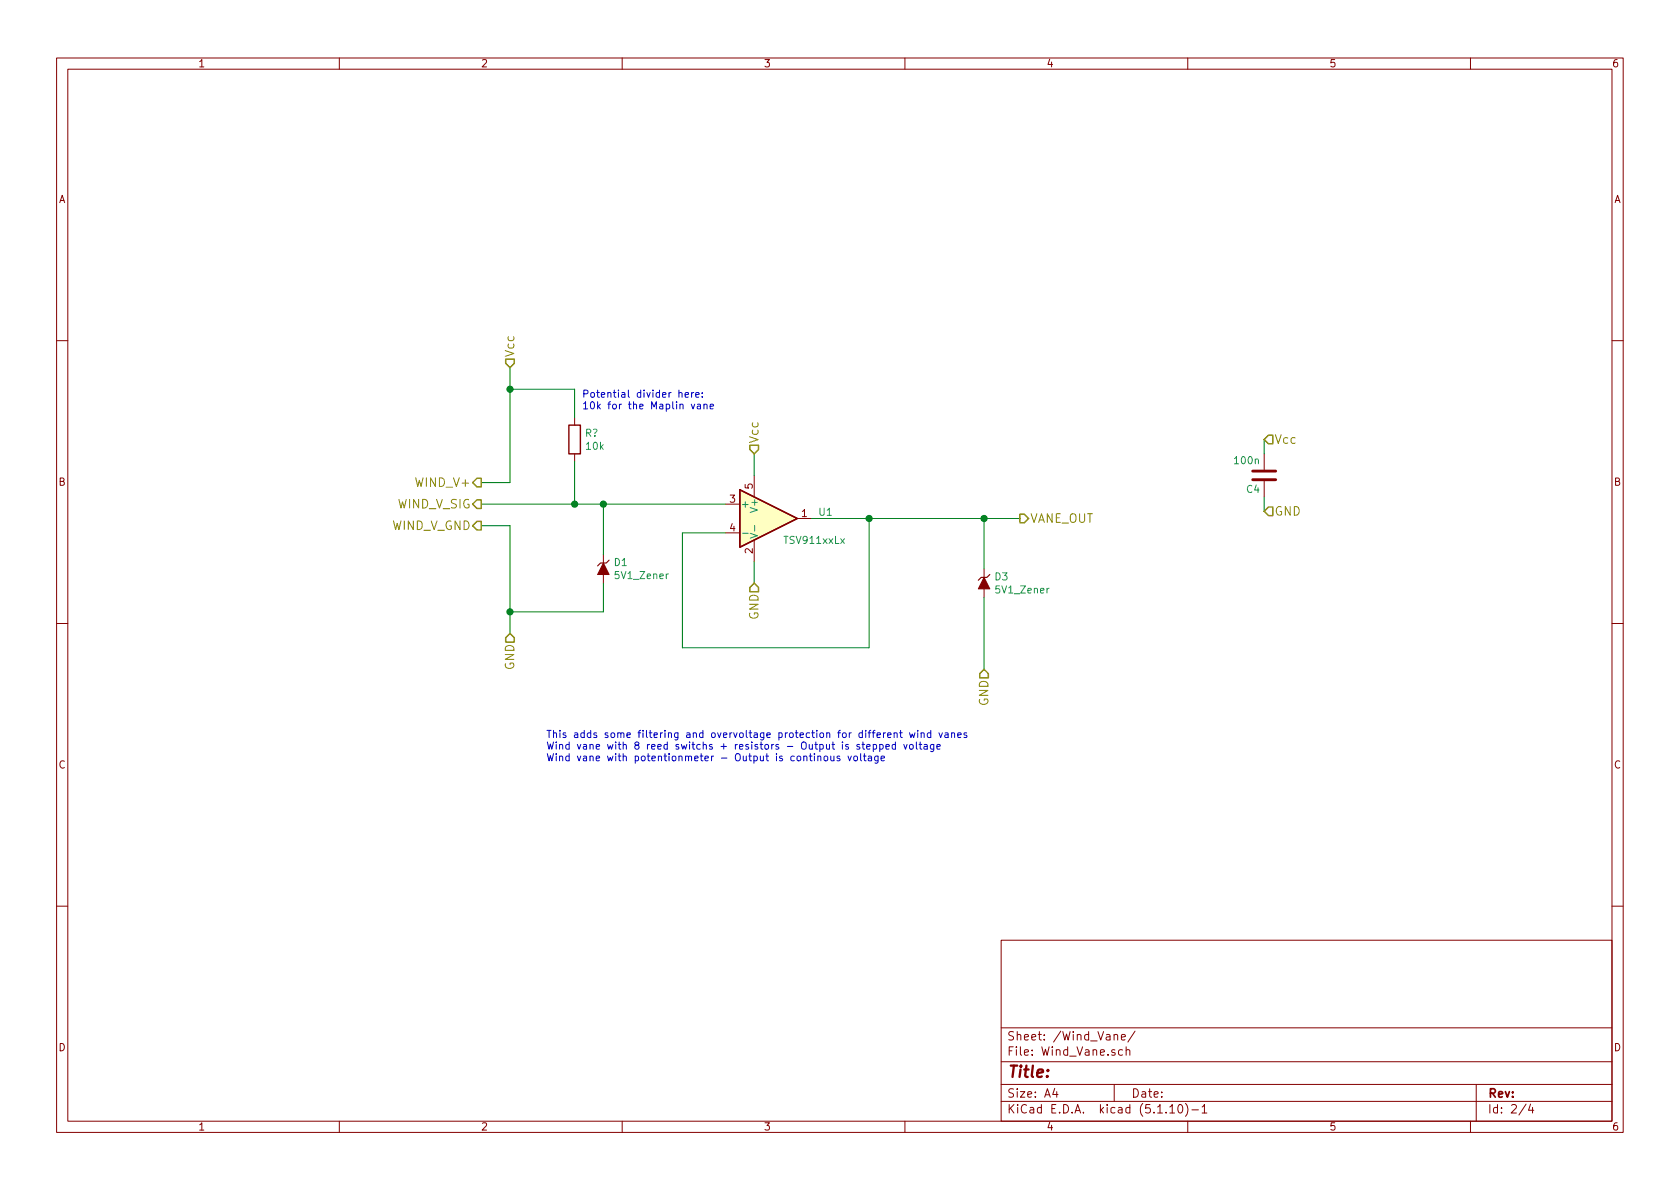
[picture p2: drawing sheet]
<svg xmlns="http://www.w3.org/2000/svg" width="297mm" height="210mm" viewBox="0 0 297 210" stroke-linecap="round" stroke-linejoin="round" font-family="sans-serif">
<g fill="none" stroke="#840000" stroke-width=".18">
<path d="M10 10.3h277v189.9h-277zM12 12.2h273v186.1h-273zM60 10.3v1.9M110 10.3v1.9M160 10.3v1.9M210 10.3v1.9M260 10.3v1.9M10 60.2h2M101.6 73.9v1.3M285 60.2h2M101.6 80.3v1.2M106.7 98v1.6"/>
<path d="M128.3 89.1h2.5M128.3 94.2h2.5M133.3 84.1v3.8M133.3 95.5v3.8M141 91.7h2.5M223.5 80.3v2.8M223.5 85.1v2.8M10 110.3h2M106.7 101.6v1.5M174 100.6v1.5M174 104.1v1.6M285 110.3h2"/>
<path d="M10 160.2h2M177 166.3h108v32h-108zM285 160.2h2M60 198.3v1.9M110 198.3v1.9M160 198.3v1.9M177 194.8h108M177 191.8h108M177 187.8h108M177 181.8h108M186.5 192.5l-.4 1h1M186.8 193v1"/>
<path d="M197 183.1l.2-.2 .4 .1v.9M197 191.8v3M198.3 183.4l.7-.1-.1-.3-.4-.1-.2 .2v.7h.6M198.5 185.7l-.5-.1-.2 .3v.6l.2 .1 .5-.1M199.1 185.7h.1a.37 .37 0 0 1 .6 .1v.8M199.1 185.1v1.5M200.7 182.3l-1.3 2M206.8 195.8l.5-.5v1.5M206.8 196.8h.9M208.5 195.4l.1-.1a.8 .8 0 0 1 .5 .8 .8 .8 0 0 1-.5 .7 1 1 0 0 1-.1-1.4zM209.6 195.1a1.71 1.71 0 0 1 0 2.3M210 198.3v1.9"/>
<path d="M210.7 196.3h1.2M212.5 195.8l.5-.5v1.5M212.5 196.8h.9M260 198.3v1.9M261 191.8v6.5M269.8 195.2l-1.2 2M270.6 195.2l-.3 1.1h.9M271 195.8v1"/>
</g>
<path d="M221.5 83.3h4.1M221.5 84.8h4.1" fill="none" stroke="#840000" stroke-width=".51"/>
<path d="M107.7 99.1l-.5 .5h-1l-.5 .5M175 101.6l-.5 .5h-1l-.5 .5" fill="none" stroke="#840000" stroke-width=".2"/>
<g fill="#840000" stroke="#840000" stroke-width=".18">
<path d="M106.7 99.6l1 2h-2z"/>
<path d="M174 102.1l1 2h-2z"/>
</g>
<path d="M130.8 86.6l10.2 5.1-10.2 5.1z" fill="#ffffc2" stroke="#ffffc2" stroke-width=".18"/>
<path d="M100.6 75.2h2v5.1h-2zM130.8 86.6l10.2 5.1-10.2 5.1z" fill="none" stroke="#840000" stroke-width=".25"/>
<path d="M131.3 94.3h1M132.6 94.3l1.3 .4-1.3 .5M133.4 92.9v1" fill="none" stroke="#008484" stroke-width=".18"/>
<g fill="none" stroke="#008400" stroke-width=".18">
<path d="M90.2 65v20.3h-5.1M90.2 68.8h11.4v5.1M223.5 77.7v2.6M85.1 93h5.1v19M85.1 89.1h43.2M101.6 81.5v7.6M106.7 89.1v8.9M133.3 80.3v3.8M133.3 99.3v3.8M143.5 91.7h36.8M153.7 91.7v22.8h-33.1v-20.3h7.7M174 91.7v8.9"/>
<path d="M223.5 87.9v2.5M106.7 103.1v5.1h-16.5M174 105.7v12.7"/>
</g>
<path d="M89.4 63.5h1.5v.8l-.7 .7-.8-.7zM132.6 78.7h1.5v.8l-.8 .8-.7-.8zM223.5 77.7l.8-.7h.7v1.5h-.7zM84.3 84.6h.8v1.5h-.8l-.7-.8zM84.3 88.4h.8v1.5h-.8l-.7-.8zM84.3 92.2h.8v1.5h-.8l-.7-.7zM180.3 90.9h.8l.8 .8-.8 .8h-.8zM224.3 89.7h.7v1.5h-.7l-.8-.8zM90.2 112l.7 .8v.7h-1.5v-.7zM133.3 103.1l.8 .8v.7h-1.5v-.7zM174 118.4l.8 .7v.8h-1.6v-.8z" fill="none" stroke="#848400" stroke-width=".25"/>
<g fill="none" stroke="#0000c2" stroke-width=".18">
<path d="M120 69.5l.2-.1 .3 .1 .1 .8M121.1 69.8l.6-.1v-.2l-.4-.1-.2 .2 .1 .6h.5M122.2 71.5l.3 .8 .3-.8M122.3 69.4v.9M122.7 69.4l-.4 .2M123 69.8l.6-.1-.1-.2-.3-.1-.2 .2 .1 .6h.4M123.3 71.5h.5l.1 .8M123.9 71.8h-.5l-.1 .2v.3h.6M124.2 70.1v.2M124.2 69.5v.1M124.5 71.6l.1-.1h.3l.1 .8M124.5 71.5v.8"/>
<path d="M125.6 71.9l.6-.1-.1-.3h-.4l-.1 .1v.7h.5M144.6 133.8l.2-.1 .3 .1v.7M144.6 133.7v.8M145.7 133.8l.2-.1 .4 .1 .1 .5-.2 .2h-.3l-.2-.1zM146.9 133.7l.1 .8h.3l.1-.1M147.4 133.7v.8M148.5 133.8l-.3-.1-.2 .2 .1 .2 .4 .1v.3h-.5M149.9 133.7l.3 .8 .3-.8M151 133.8l.2-.1 .4 .1v.5l-.1 .2h-.3l-.2-.1zM152 131.7l-.3-.1-.2 .2 .1 .2 .4 .1v.3h-.5M152.2 133.3v1.1l.1 .1M152.4 131.6h.5"/>
<path d="M152.6 131.2v1.1l.3 .2M152.7 133.7h.4M152.8 133.3v1.1l.3 .1M153.2 132l.6-.1v-.2l-.4-.1-.2 .2 .1 .6h.5M153.5 133.8h.5l.1 .7M154.1 134l-.4 .1-.2 .1v.3h.6M154.4 131.7l.4-.1 .2 .3-.1 .5h-.5M154.4 131.6v1.3M155.2 133.7v1.1l-.2 .2-.3-.1M155.2 133.8l-.3-.1-.3 .2 .2 .6h.4M155.5 131.7l.4-.1 .3 .3-.2 .5h-.5M155.5 131.6v1.3"/>
<path d="M155.8 134.1l.6-.1-.1-.2-.3-.1-.2 .2 .1 .6h.4M156.2 129.6v.8M156.6 129.6l-.4 .2M156.6 132l.7-.1-.1-.2-.4-.1-.2 .2 .1 .6h.5M156.9 130l.7-.1-.1-.3h-.4l-.2 .2 .1 .6h.5M158.1 129.7l.2-.1h.3v.8M158.1 129.6v.8M158.3 131.7l-.3-.1-.3 .3 .1 .5h.5M158.3 131.2v1.3M159.1 129.6h.4M159.2 129.2v1l.3 .2M159.8 131.6l.3 .9 .3-.9"/>
<path d="M160.8 129.6l.3 .8 .2-.6 .2 .6 .3-.8M160.9 131.8l.2-.2 .3 .2 .1 .5-.2 .1-.2 .1-.2-.1zM162 131.2v1.1l.2 .2M162.3 129.2v.1M162.3 129.6v.8M162.5 131.6h.5M162.7 131.2v1.1l.3 .2M162.9 129.7l.1-.1h.3l.1 .8M162.9 129.6v.8M163.4 131.7h.5l.1 .8M164 131.9l-.5 .1-.2 .2 .1 .2h.6M164.6 129.6h-.4l-.2 .2 .1 .6h.5"/>
<path d="M164.6 129.2v1.2M165.1 131.6l-.1 1.2-.1 .1-.3-.1M165.1 131.7l-.4-.1-.2 .3 .1 .5h.5M165.7 132l.5-.1v-.2l-.4-.1-.1 .2v.6h.5M166 129.6l.3 .8 .3-.8M167.1 129.6h.5v.8M167.6 129.9h-.4l-.2 .2 .2 .3h.4M168.2 129.7l.2-.1h.3l.1 .8M168.2 129.6v.8M169.3 130l.7-.1-.1-.3h-.4l-.2 .2 .1 .6h.5M170.9 129.6h-.3l-.2 .2 .1 .1 .4 .2v.3h-.5"/>
</g>
<g fill="#008400" stroke="#008400" stroke-width=".25">
<circle cx="174" cy="91.7" r=".51"/>
<circle cx="153.7" cy="91.7" r=".51"/>
<circle cx="101.6" cy="89.1" r=".51"/>
<circle cx="106.7" cy="89.1" r=".51"/>
<circle cx="90.2" cy="108.2" r=".51"/>
<circle cx="90.2" cy="68.8" r=".51"/>
</g>
<text font-size="2.8" fill="#840000" x="178" y="190.5">Title:</text>
<g font-size="2.1" fill="#848400">
<text x="90.9" y="63.2" transform="rotate(-90 90.9 63.2)">Vcc</text>
<text x="134.1" y="78.5" transform="rotate(-90 134.1 78.5)">Vcc</text>
<text x="225.3" y="78.5">Vcc</text>
<text x="70.2" y="89.9">WIND_V_SIG</text>
<text x="73.8" y="86.1">WIND_V+</text>
<text x="69.2" y="93.7">WIND_V_GND</text>
<text x="182.1" y="92.5">VANE_OUT</text>
<text x="225.3" y="91.2">GND</text>
<text x="134.1" y="109.6" transform="rotate(-90 134.1 109.6)">GND</text>
<text x="90.9" y="118.5" transform="rotate(-90 90.9 118.5)">GND</text>
<text x="174.8" y="124.9" transform="rotate(-90 174.8 124.9)">GND</text>
</g>
<g font-size="2.1" fill="#840000">
<text x="178" y="184">Sheet: /Wind_Vane/</text>
<text x="178" y="186.7">File: Wind_Vane.sch</text>
<text x="178" y="196.9">KiCad E.D.A. kicad (5.1.10)-1</text>
<text x="178" y="194.1">Size: A4</text>
<text x="200" y="194.1">Date:</text>
<text x="263" y="194.1">Rev:</text>
<text x="263" y="196.9">Id: 2/4</text>
</g>
<g font-size="1.8" fill="#840000">
<text x="35" y="11.9">1</text>
<text x="85" y="11.9">2</text>
<text x="135" y="11.9">3</text>
<text x="185" y="11.9">4</text>
<text x="235" y="11.9">5</text>
<text x="285" y="11.9">6</text>
<text x="10.4" y="35.9">A</text>
<text x="285.4" y="35.9">A</text>
<text x="10.4" y="85.9">B</text>
<text x="129.1" y="88.9">3</text>
<text x="133.1" y="86.5" transform="rotate(-90 133.1 86.5)">5</text>
<text x="285.4" y="85.9">B</text>
<text x="129.1" y="94">4</text>
<text x="141.8" y="91.4">1</text>
<text x="133.1" y="97.9" transform="rotate(-90 133.1 97.9)">2</text>
<text x="10.4" y="135.9">C</text>
<text x="285.4" y="135.9">C</text>
<text x="10.4" y="185.9">D</text>
<text x="285.4" y="185.9">D</text>
<text x="35" y="199.9">1</text>
<text x="85" y="199.9">2</text>
<text x="135" y="199.9">3</text>
<text x="185" y="199.9">4</text>
<text x="235" y="199.9">5</text>
<text x="285" y="199.9">6</text>
</g>
<g font-size="1.8" fill="#0000c2">
<text x="102.9" y="70.3">Potential divider here:</text>
<text x="102.9" y="72.4">10k for the Maplin vane</text>
<text x="96.5" y="130.5">This adds some filtering and overvoltage protection for different wind vanes</text>
<text x="96.5" y="132.6">Wind vane with 8 reed switchs + resistors - Output is stepped voltage</text>
<text x="96.5" y="134.6">Wind vane with potentionmeter - Output is continous voltage</text>
</g>
<g font-size="1.8" fill="#008484">
<text x="103.5" y="77.2">R?</text>
<text x="103.7" y="79.5">10k</text>
<text x="218.4" y="82.1">100n</text>
<text x="130.9" y="89.8">+</text>
<text x="220.4" y="87.2">C4</text>
<text x="134" y="90.2" transform="rotate(-90 134 90.2)">V+</text>
<text x="144.9" y="91.2">U1</text>
<text x="108.6" y="100.1">D1</text>
<text x="138.8" y="96.2">TSV911xxLx</text>
<text x="108.9" y="102.4">5V1_Zener</text>
<text x="175.9" y="102.6">D3</text>
<text x="176.3" y="104.9">5V1_Zener</text>
</g>
</svg>
